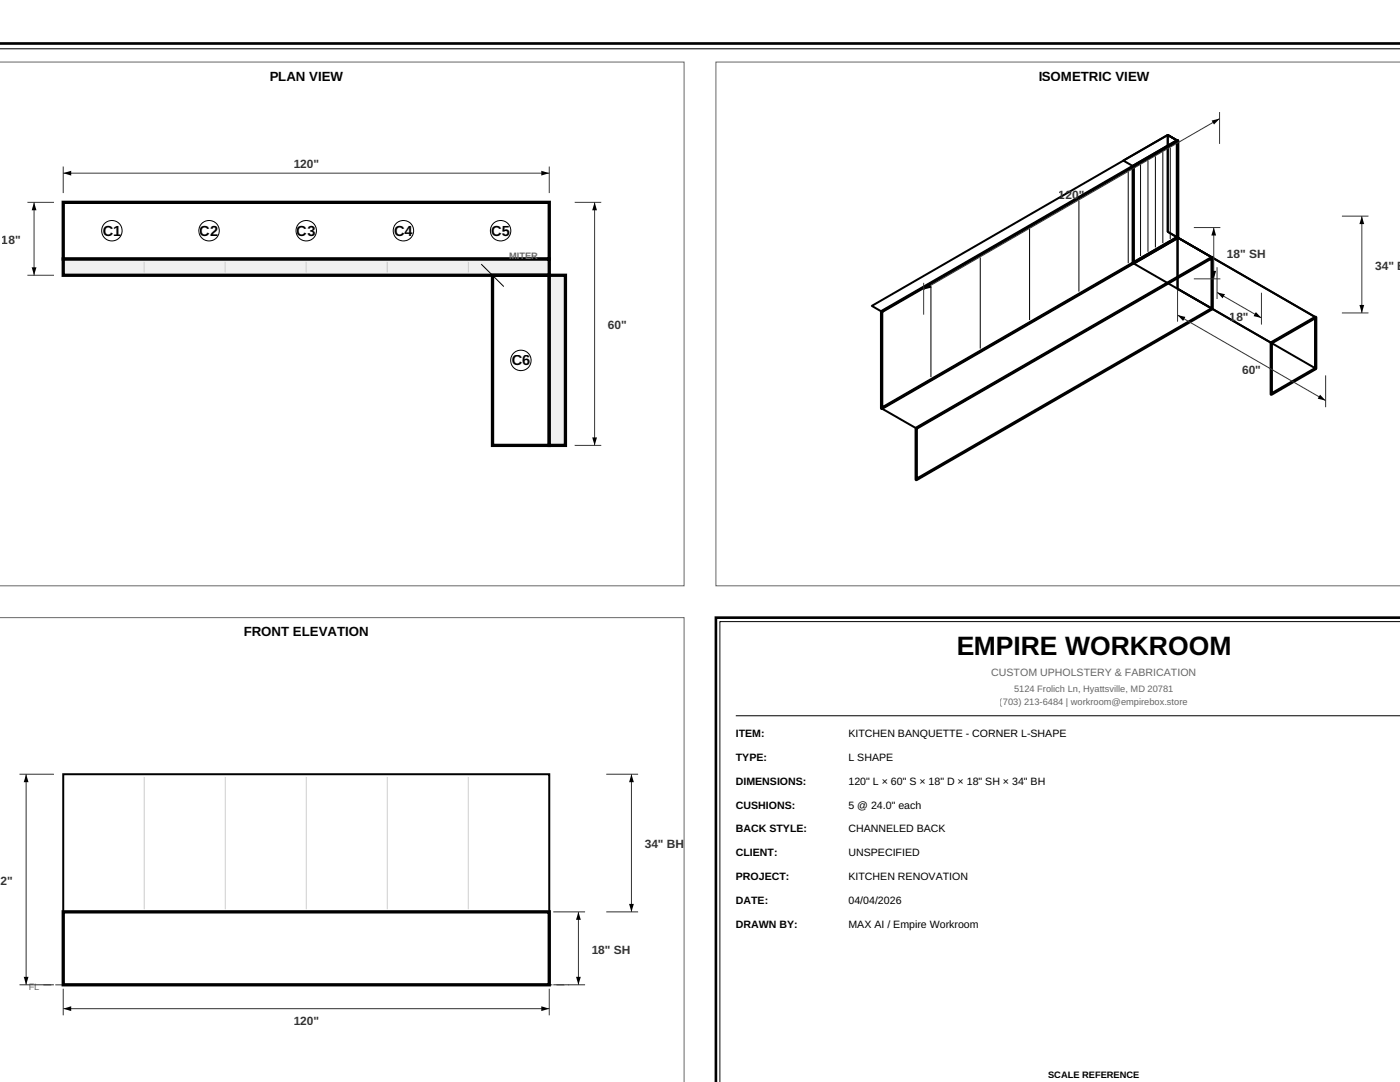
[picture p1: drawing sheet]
<svg xmlns="http://www.w3.org/2000/svg" width="279mm" height="216mm" viewBox="0 0 279 216" stroke-linecap="round" stroke-linejoin="round" font-family="sans-serif">
<path d="M-.1 8.7h279.5" fill="none" stroke="#000" stroke-width=".53"/>
<path d="M-.1 9.7h279.5" fill="none" stroke="#000" stroke-width=".2"/>
<path d="M-.1 12.4h136.6v104.5h-136.6" fill="none" stroke="#666" stroke-width=".2"/>
<path d="M12.6 40.4h97v11.3h-97z" fill="none" stroke="#000" stroke-width=".66" stroke-linecap="butt"/>
<path d="M12.6 51.7h97v3.2h-97z" fill="#f0f0f0" stroke="#000" stroke-width=".66" stroke-linecap="butt"/>
<path d="M28.8 52.2v2.2zM45 52.2v2.2zM61.1 52.2v2.2zM77.3 52.2v2.2zM93.5 52.2v2.2z" fill="#000" stroke="#ccc" stroke-width=".2"/>
<path d="M98.3 54.9h11.3v34h-11.3z" fill="none" stroke="#000" stroke-width=".66" stroke-linecap="butt"/>
<path d="M109.6 54.9h3.2v34h-3.2z" fill="#f0f0f0" stroke="#000" stroke-width=".66" stroke-linecap="butt"/>
<path d="M96 52.7l4.5 4.5z" fill="#000" stroke="#000" stroke-width=".2"/>
<g fill="#fff" stroke="#000" stroke-width=".2">
<circle cx="22.3" cy="46" r="2.04"/>
<circle cx="41.7" cy="46" r="2.04"/>
<circle cx="61.1" cy="46" r="2.04"/>
<circle cx="80.5" cy="46" r="2.04"/>
<circle cx="99.9" cy="46" r="2.04"/>
<circle cx="103.9" cy="71.9" r="2.04"/>
</g>
<g fill="#000" stroke="#333" stroke-width=".2">
<path d="M12.6 33.2v5.3zM12.6 34.6h97zM109.6 33.2v5.3zM243.4 22.4v6.3zM6.8 40.4v14.5zM5.5 40.4h5.3zM5.5 54.9h5.3zM114.7 40.4h5.3zM118.7 40.4v48.5zM184.3 57.8l59.1-34.1zM235 57.8v6.4zM238.3 55.6h5.2z"/>
<path d="M238.3 45.4h5.2zM242.2 45.4v10.2zM242.9 53.3v6.4zM251.8 58.4v6.4zM267.8 43.1h5.3zM184.3 56.4v6.4zM242.9 58.3l8.9 5.1zM264.6 74.9v6.4zM235 62.9l29.6 17zM267.8 62.4h5.3zM271.8 43.1v19.3zM114.7 88.9h5.3z"/>
<path d="M3.9 154.5h6.9zM121 154.5h6.3zM5.2 154.5v42zM3.9 196.5h6.9zM12.6 197.3v5.3zM109.6 197.3v5.3zM110.4 196.5h6.4zM110.4 182h6.4zM115.4 182v14.5zM121 182h6.3zM126 154.5v27.5zM12.6 201.3h97z"/>
</g>
<g fill="#000">
<path d="M12.6 34.6l1.6-.5v.9zM108 34.1l1.6 .5-1.6 .4zM241.8 24.1l1.6-.4-1.1 1.2zM6.8 40.4l.5 1.6h-1zM6.3 53.3h1l-.5 1.6zM118.7 40.4l.4 1.6h-.9zM185.5 56.6l.4 .8-1.6 .4zM242.2 45.4l.5 1.6h-1zM241.7 54.1h1l-.5 1.5zM242.9 58.3l1.6 .4-.5 .8zM271.8 43.1l.5 1.6h-1zM235 62.9l1.6 .3-.5 .9z"/>
<path d="M250.6 62.2l1.2 1.2-1.7-.3zM263.4 78.7l1.2 1.2-1.7-.4zM271.3 60.9h1l-.5 1.5zM118.2 87.3h.9l-.4 1.6zM5.2 154.5l.5 1.6h-1zM126 154.5l.5 1.6h-1zM4.7 194.9h1l-.5 1.6zM115.4 182l.5 1.5h-.9zM115 194.9h.9l-.5 1.6zM125.5 180.4h1l-.5 1.6zM12.6 201.3l1.6-.5v.9zM108 200.8l1.6 .5-1.6 .4z"/>
</g>
<path d="M142.9 12.4v104.5h136.5M142.9 12.4h.1M142.9 12.4h136.5M-.1 123.2h136.6v92.7" fill="none" stroke="#666" stroke-width=".2"/>
<path d="M226.2 33.2l8.8-5.1v19.3l-8.8 5.1zM175.9 62.2l59.1-34.1v19.3l-59.1 34.1zM253.7 68.4l8.9-5.1v10.2l-8.9 5.2zM182.9 85.5l59-34.1v10.2l-59 34.1zM12.6 182h97v14.5h-97z" fill="none" stroke="#000" stroke-width=".66" stroke-linecap="butt"/>
<path d="M224.2 32l8.8-5.1 2 1.2-8.8 5.1zM233 26.9l2 1.2v19.3l-2-1.2zM226.2 52.5l8.8-5.1 27.6 15.9-8.9 5.1zM235 47.4l6.9 4v10.2l-6.9-4zM235 47.4l27.6 15.9v10.2l-27.6-15.9zM174 61l59-34.1 2 1.2-59.1 34.1zM175.9 81.5l59.1-34.1 6.9 4-59 34.1zM12.6 154.5h97v27.5h-97z" fill="none" stroke="#000" stroke-width=".4"/>
<path d="M226.2 52.5l8.8-5.1zM175.9 81.5l59.1-34.1z" fill="#000" stroke="#000" stroke-width=".26"/>
<path d="M215.3 40v18.2zM225.2 34.3v18.2zM227.6 32.9v18.2zM229.1 32v18.2zM230.6 31.2v18.2zM232.1 30.3v18.2zM233.5 29.5v18.2zM185.8 57v18.2zM195.6 51.4v18.2zM205.5 45.7v18.2zM146.8 142.8h132.6z" fill="#000" stroke="#000" stroke-width=".2"/>
<path d="M8.7 196.5h104.9z" fill="#000" stroke="#666" stroke-width=".26" stroke-dasharray="1.6 .8" stroke-linecap="butt"/>
<path d="M28.8 155v26.4zM45 155v26.4zM61.1 155v26.4zM77.3 155v26.4zM93.5 155v26.4z" fill="#000" stroke="#ccc" stroke-width=".2"/>
<path d="M12.6 182h97z" fill="#000" stroke="#000" stroke-width=".4"/>
<path d="M279.4 123.2h-136.5v92.7" fill="none" stroke="#000" stroke-width=".53"/>
<path d="M279.4 124h-135.7v91.9" fill="none" stroke="#000" stroke-width=".2"/>
<text font-size="5.3" x="190.8" y="130.7">EMPIRE WORKROOM</text>
<g font-size="2.9">
<text x="20.5" y="47.1">C1</text>
<text x="39.9" y="47.1">C2</text>
<text x="59.3" y="47.1">C3</text>
<text x="78.7" y="47.1">C4</text>
<text x="98" y="47.1">C5</text>
<text x="102.1" y="72.9">C6</text>
</g>
<g font-size="2.6">
<text x="53.8" y="16.1">PLAN VIEW</text>
<text x="207.2" y="16.1">ISOMETRIC VIEW</text>
<text x="48.6" y="126.9">FRONT ELEVATION</text>
</g>
<g font-size="2.4" fill="#333">
<text x="58.6" y="33.5">120&quot;</text>
<text x="211.3" y="39.7">120&quot;</text>
<text x=".4" y="48.7">18&quot;</text>
<text x="244.9" y="51.6">18&quot; SH</text>
<text x="274.4" y="53.8">34&quot; B</text>
<text x="121.3" y="65.7">60&quot;</text>
<text x="245.4" y="64.1">18&quot;</text>
<text x="247.9" y="74.6">60&quot;</text>
<text x="128.7" y="169.3">34&quot; BH</text>
<text x=".1" y="176.6">2&quot;</text>
<text x="118.1" y="190.3">18&quot; SH</text>
<text x="58.6" y="204.4">120&quot;</text>
</g>
<text font-size="2.1" fill="#666" x="197.8" y="134.9">CUSTOM UPHOLSTERY &amp; FABRICATION</text>
<g font-size="2.1">
<text x="146.8" y="147.1">ITEM:</text>
<text x="169.3" y="147.1">KITCHEN BANQUETTE - CORNER L-SHAPE</text>
<text x="146.8" y="151.8">TYPE:</text>
<text x="169.3" y="151.8">L SHAPE</text>
<text x="146.8" y="156.6">DIMENSIONS:</text>
<text x="146.8" y="161.3">CUSHIONS:</text>
<text x="169.3" y="156.6">120&quot; L × 60&quot; S × 18&quot; D × 18&quot; SH × 34&quot; BH</text>
<text x="169.3" y="161.3">5 @ 24.0&quot; each</text>
<text x="146.8" y="166.1">BACK STYLE:</text>
<text x="169.3" y="166.1">CHANNELED BACK</text>
<text x="146.8" y="170.9">CLIENT:</text>
<text x="169.3" y="170.9">UNSPECIFIED</text>
<text x="146.8" y="175.6">PROJECT:</text>
<text x="169.3" y="175.6">KITCHEN RENOVATION</text>
<text x="146.8" y="180.4">DATE:</text>
<text x="146.8" y="185.2">DRAWN BY:</text>
<text x="169.3" y="180.4">04/04/2026</text>
<text x="169.3" y="185.2">MAX AI / Empire Workroom</text>
</g>
<g font-size="1.9" fill="#666">
<text x="101.6" y="51.6">MITER</text>
<text x="199.5" y="140.7">(703) 213-6484 | workroom@empirebox.store</text>
<text x="202.4" y="138.1">5124 Frolich Ln, Hyattsville, MD 20781</text>
<text x="5.7" y="197.6">FL</text>
</g>
<text font-size="1.9" x="209.2" y="215.1">SCALE REFERENCE</text>
</svg>
